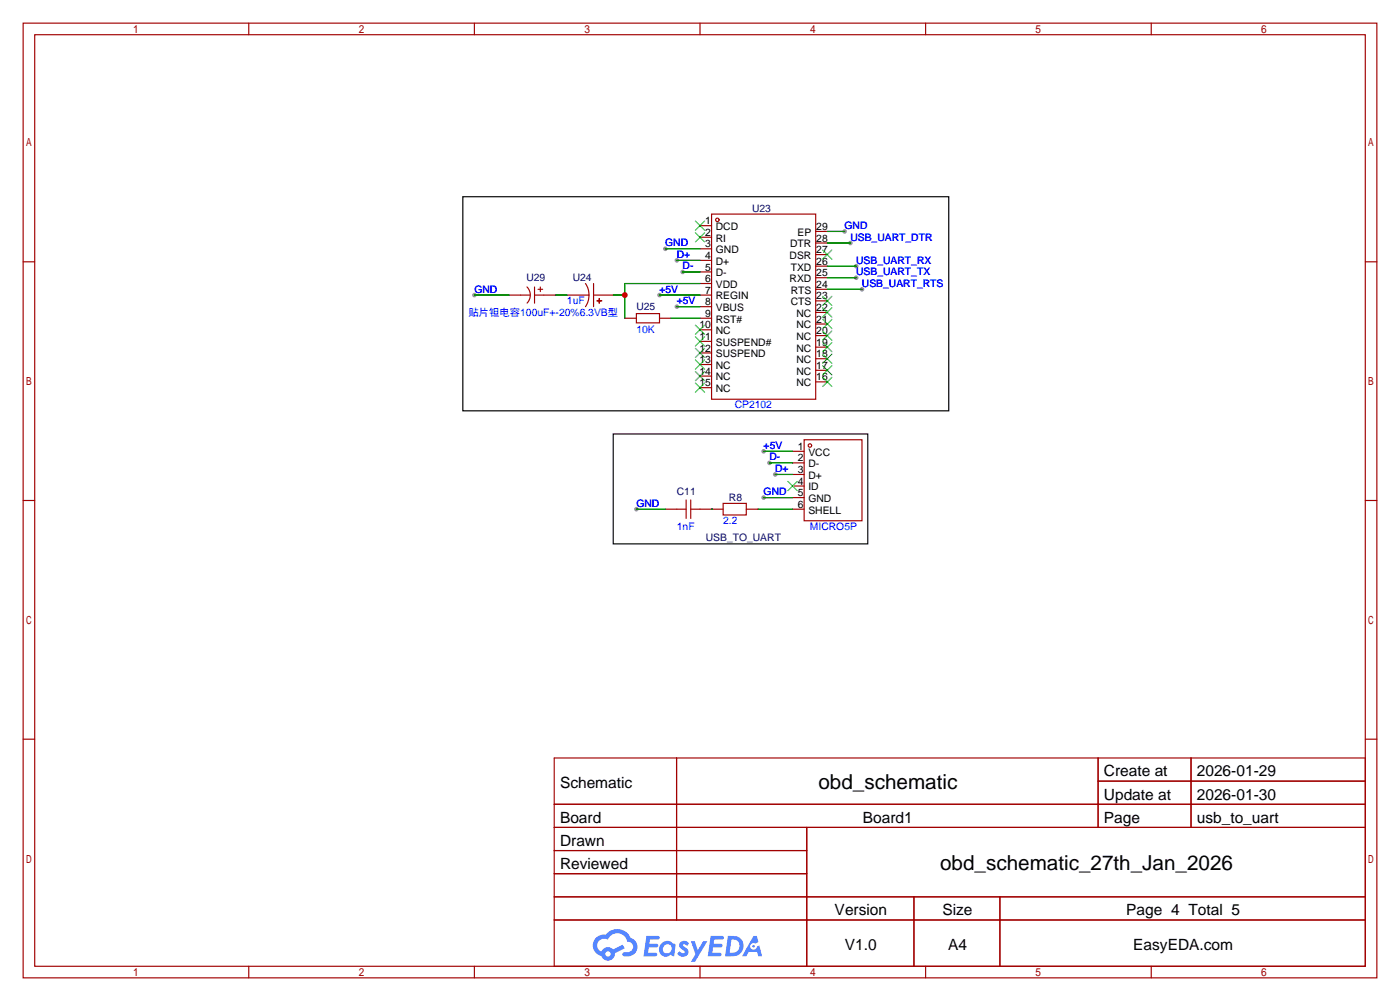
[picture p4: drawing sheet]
<svg xmlns="http://www.w3.org/2000/svg" width="307mm" height="220mm" viewBox="0 0 307 220" stroke-linecap="round" stroke-linejoin="round" font-family="sans-serif">
<g fill="#999">
<circle cx="146" cy="54.6" r=".51"/>
<circle cx="188" cy="58.4" r=".51"/>
<circle cx="188" cy="61" r=".51"/>
<circle cx="186.7" cy="53.3" r=".51"/>
<circle cx="189.2" cy="63.5" r=".51"/>
<circle cx="185.4" cy="50.8" r=".51"/>
<circle cx="144.8" cy="64.8" r=".51"/>
<circle cx="148.6" cy="67.3" r=".51"/>
<circle cx="167.6" cy="99.1" r=".51"/>
<circle cx="167.6" cy="109.2" r=".51"/>
<circle cx="168.9" cy="101.6" r=".51"/>
<circle cx="170.2" cy="104.1" r=".51"/>
<circle cx="148.6" cy="57.1" r=".51"/>
<circle cx="149.9" cy="59.7" r=".51"/>
<circle cx="139.7" cy="111.8" r=".51"/>
<circle cx="104.1" cy="64.8" r=".51"/>
</g>
<g fill="none" stroke="#a10000" stroke-width=".25">
<path d="M5.1 5.1h297.2v209.5h-297.2zM7.6 7.6h292.1v204.5h-292.1zM54.6 5.1v2.5M104.1 5.1v2.5M153.7 5.1v2.5M203.2 5.1v2.5M252.7 5.1v2.5M5.1 57.5h2.5M299.7 57.5h2.6M5.1 109.9h2.5M299.7 109.9h2.6M5.1 162.2h2.5"/>
<path d="M121.7 166.4h178v45.7h-178zM121.7 176.5h178M148.5 166.4v35.5M241.1 166.4v15.2M241.1 171.4h58.6M261.5 166.4v15.2M299.7 162.2h2.6M121.7 181.6h178M121.7 186.7h55.4M121.7 196.8h178M121.7 191.8h55.4M177.1 181.6v30.5"/>
<path d="M200.6 196.8v15.3M219.5 196.8v15.3M54.6 212.1v2.5M104.1 212.1v2.5M121.7 201.9h178M153.7 212.1v2.5M203.2 212.1v2.5M252.7 212.1v2.5"/>
</g>
<g fill="#5487ff">
<path d="M149.4 206.8a1.3 1.3 0 0 1 1.8 .3l-.4 .6a.54 .54 0 0 0-.9-.3l.2 .3a1.28 1.28 0 0 1 .7 2 1.53 1.53 0 0 1-2.1-.3l.5-.6 .8 .4a.31 .31 0 0 0 .3-.2 .31 .31 0 0 0-.3-.4 1.12 1.12 0 0 1-.6-1.8z"/>
<path d="M151.7 206.6h.8l.7 2 1.2-2h.9l-2.7 4.5h-.9l1-1.6z"/>
<path d="M141.9 205.4h2.3a.46 .46 0 0 1 .5 .1 .46 .46 0 0 1 .1 .5l-.4 .2h-1.7l-.2 .9h1.7a.4 .4 0 0 1 .3 .5 .4 .4 0 0 1-.4 .3h-1.7l-.1 1.2h1.3a.46 .46 0 0 1 .5 .1 .46 .46 0 0 1 .1 .5l-.3 .2h-2.6z"/>
<path d="M156 205.4h2.3a.47 .47 0 0 1 .5 .1 .47 .47 0 0 1 .1 .5l-.4 .2h-1.7l-.1 .9h1.6a.4 .4 0 0 1 .3 .5 .4 .4 0 0 1-.4 .3h-1.7l-.1 1.2h1.3a.46 .46 0 0 1 .5 .1 .46 .46 0 0 1 .2 .5l-.4 .2h-2.6z"/>
<path d="M165.4 205.4h.7l.4 1.4-.6 .3a.75 .75 0 0 0-1.2 .3 .75 .75 0 0 0 .5 1.1 .75 .75 0 0 0 1-.7l.5-.3 .6 2.4h-.8l-.3-1h-1.8l-.6 1h-.9z"/>
<path d="M159.8 205.4l-.6 4.5h1.4a2.27 2.27 0 0 0 2.6-2.3 2.27 2.27 0 0 0-2.7-2.2zM160.6 206.2a1.5 1.5 0 0 1 1.8 1.5 1.5 1.5 0 0 1-2 1.4h-.2z"/>
<path d="M145.2 207.1a1.6 1.6 0 0 0-.3 2.2 1.6 1.6 0 0 0 2.3 .2l.8 .4 .3-2.5-.2-.2-.4-.1a1.58 1.58 0 0 0-2.5 0zM145.8 207.6a.98 .98 0 0 1 1.6 .4 .98 .98 0 0 1-1 1.3 .94 .94 0 0 1-.9-.7 .94 .94 0 0 1 .3-1z"/>
<path d="M130.9 205.8a2.37 2.37 0 0 0 1.1 4 1.54 1.54 0 0 0 1.8 1 1.54 1.54 0 0 0 1.2-1.6l2.2-1.1-.5-.7-2.1 1a1.57 1.57 0 0 0-2.6 .5 1.5 1.5 0 0 1-.7-2.1 1.5 1.5 0 0 1 2.2-.5 2.23 2.23 0 0 1 2.2-1.5 2.23 2.23 0 0 1 2 1.9 1.16 1.16 0 0 1 1.3 1.1 1.16 1.16 0 0 1-1.1 1.2h-.7a.47 .47 0 0 0-.6 .4 .47 .47 0 0 0 .5 .5 2.17 2.17 0 0 0 2.5-.9 2.17 2.17 0 0 0-.4-2.7l-.8-.4a3.2 3.2 0 0 0-5.4-.8l-1.1 .1zM132.9 209.4a.6 .6 0 0 1 1.2 0 .6 .6 0 0 1-1.2 0z"/>
<circle cx="165.4" cy="207.7" r=".28"/>
</g>
<g fill="none" stroke="#a10000" stroke-width=".25">
<path d="M153.7 49.5h2.5M153.7 52.1h2.5M153.7 54.6h2.5M153.7 57.1h2.5M153.7 59.7h2.5M156.2 47h22.9v40.6h-22.9zM179.1 58.4h2.5M179.1 55.9h2.5M179.1 53.3h2.5M179.1 50.8h2.5M111.8 64.8h4.5M115.7 63a2.54 2.54 0 0 1 0 3.5"/>
<path d="M117.3 64.8h4.6M117.3 63v3.5M118.1 63.5h1M118.6 63v1M124.5 64.8h4.8M128.5 62.2l.5 1 .3 1.6M129.3 64.8l-.1 1-.7 1.5M130.3 64.8h4.3M130.3 62.2v5.1M131.1 66h1zM131.5 65.5l.1 1zM137.2 69.8h2.5"/>
<path d="M139.7 68.8h5.1v2.1h-5.1zM144.8 69.8h2.5M153.7 62.2h2.5M153.7 64.8h2.5M153.7 67.3h2.5M153.7 69.8h2.5M153.7 72.4h2.5M153.7 74.9h2.5M153.7 77.5h2.5M179.1 78.7h2.5M179.1 76.2h2.5M179.1 73.7h2.5"/>
<path d="M179.1 71.1h2.5M179.1 68.6h2.5M179.1 66h2.5M179.1 63.5h2.5M179.1 61h2.5M153.7 80h2.5M153.7 82.5h2.5M153.7 85.1h2.5M174 99.1h2.5M176.5 96.5h12.7v17.8h-12.7zM179.1 83.8h2.5M179.1 81.3h2.5"/>
<path d="M146 111.8h4.6M150.6 109.7v4.1M151.6 111.8h7.1M151.6 109.7v4.1M158.7 110.5h5.1v2.5h-5.1zM163.8 111.8h2.6M174 101.6h2.5M174 104.1h2.5M174 106.7h2.5M174 109.2h2.5M174 111.8h2.5"/>
<circle cx="157.5" cy="48.3" r=".38"/>
<circle cx="177.8" cy="97.8" r=".38"/>
</g>
<g fill="none" stroke="#3c3" stroke-width=".25">
<path d="M152.7 48.5l2 2M152.7 51.1l2 2M154.7 48.5l-2 2M154.7 51.1l-2 2M180.6 54.9l2 2M182.6 54.9l-2 2M152.7 71.4l2 2M152.7 73.9l2 2M152.7 76.5l2 2M152.7 79l2 2M154.7 71.4l-2 2M154.7 73.9l-2 2"/>
<path d="M154.7 76.5l-2 2M154.7 79l-2 2M180.6 77.7l2 2.1M180.6 75.2l2 2M180.6 72.6l2 2.1M180.6 70.1l2 2M180.6 67.6l2 2M180.6 65l2 2.1M182.6 77.7l-2 2.1M182.6 75.2l-2 2M182.6 72.6l-2 2.1M182.6 70.1l-2 2"/>
<path d="M182.6 67.6l-2 2M182.6 65l-2 2.1M152.7 81.5l2 2.1M152.7 84.1l2 2M154.7 81.5l-2 2.1M154.7 84.1l-2 2M180.6 82.8l2 2M180.6 80.3l2 2M182.6 82.8l-2 2M182.6 80.3l-2 2M173 105.7l2 2M175 105.7l-2 2"/>
</g>
<g fill="none" stroke="#008700" stroke-width=".25">
<path d="M146 54.6h7.7M148.6 57.1h5.1M149.9 59.7h3.8M181.6 58.4h6.4M181.6 53.3h5.1M181.6 50.8h3.8M104.1 64.8h7.7M121.9 64.8h2.6M134.6 64.8h2.6M144.8 64.8h8.9M147.3 69.8h6.4M148.6 67.3h5.1"/>
<path d="M153.7 62.2h-16.5v7.6M181.6 61h6.4M181.6 63.5h7.6M167.6 99.1h6.4M139.7 111.8h6.3M156.2 111.8h.1M166.4 111.8h7.6M167.6 109.2h6.4M168.9 101.6h5.1M170.2 104.1h3.8"/>
</g>
<path d="M101.6 43.2h106.7v47h-106.7zM134.6 95.2h55.9v24.2h-55.9z" fill="none" stroke="#000" stroke-width=".25"/>
<circle cx="137.2" cy="64.8" r=".63" fill="#c00"/>
<g font-size="4.5">
<text x="179.7" y="173.3">obd_schematic</text>
<text x="206.4" y="191">obd_schematic_27th_Jan_2026</text>
</g>
<g font-size="3.4">
<text x="122.9" y="173">Schematic</text>
<text x="242.3" y="170.4">Create at</text>
<text x="262.7" y="170.4">2026-01-29</text>
<text x="242.3" y="175.5">Update at</text>
<text x="262.7" y="175.5">2026-01-30</text>
<text x="122.9" y="180.6">Board</text>
<text x="122.9" y="185.7">Drawn</text>
<text x="189.4" y="180.6">Board1</text>
<text x="242.3" y="180.6">Page</text>
<text x="262.7" y="180.6">usb_to_uart</text>
<text x="122.9" y="190.8">Reviewed</text>
<text x="183.2" y="200.9">Version</text>
<text x="206.9" y="200.9">Size</text>
<text x="247.3" y="200.9">Page 4 Total 5</text>
<text x="185.5" y="208.5">V1.0</text>
<text x="208.1" y="208.5">A4</text>
<text x="248.8" y="208.5">EasyEDA.com</text>
</g>
<g font-size="2.3" fill="#000080">
<text x="165.1" y="46.4">U23</text>
<text x="115.6" y="61.7">U29</text>
<text x="125.7" y="61.7">U24</text>
<text x="139.7" y="68">U25</text>
<text x="148.6" y="108.7">C11</text>
<text x="160" y="109.9">R8</text>
<text x="154.9" y="118.8">USB_TO_UART</text>
</g>
<g font-size="2.3">
<text x="154.8" y="49.2">1</text>
<text x="154.8" y="51.8">2</text>
<text x="157.1" y="50.5">DCD</text>
<text x="157.1" y="53">RI</text>
<text x="175.1" y="51.8">EP</text>
<text x="179.2" y="53">28</text>
<text x="179.2" y="50.5">29</text>
<text x="154.8" y="54.3">3</text>
<text x="154.8" y="56.8">4</text>
<text x="154.8" y="59.4">5</text>
<text x="157.1" y="55.6">GND</text>
<text x="157.1" y="58.1">D+</text>
<text x="173.3" y="56.8">DSR</text>
<text x="173.5" y="54.3">DTR</text>
<text x="173.6" y="59.4">TXD</text>
<text x="179.2" y="58.1">26</text>
<text x="179.2" y="55.6">27</text>
<text x="154.8" y="61.9">6</text>
<text x="154.8" y="64.5">7</text>
<text x="157.1" y="60.6">D-</text>
<text x="157.1" y="63.2">VDD</text>
<text x="157.1" y="65.7">REGIN</text>
<text x="173.3" y="61.9">RXD</text>
<text x="173.6" y="64.5">RTS</text>
<text x="179.2" y="65.7">23</text>
<text x="179.2" y="63.2">24</text>
<text x="179.2" y="60.6">25</text>
<text x="154.8" y="67">8</text>
<text x="154.8" y="69.5">9</text>
<text x="157.1" y="68.3">VBUS</text>
<text x="157.1" y="70.8">RST#</text>
<text x="173.6" y="67">CTS</text>
<text x="174.9" y="69.5">NC</text>
<text x="179.2" y="70.8">21</text>
<text x="179.2" y="68.3">22</text>
<text x="153.6" y="72.1">10</text>
<text x="153.6" y="74.6">11</text>
<text x="153.6" y="77.2">12</text>
<text x="157.1" y="73.3">NC</text>
<text x="157.1" y="75.9">SUSPEND#</text>
<text x="174.9" y="77.2">NC</text>
<text x="174.9" y="74.6">NC</text>
<text x="174.9" y="72.1">NC</text>
<text x="179.2" y="75.9">19</text>
<text x="179.2" y="73.3">20</text>
<text x="153.6" y="79.7">13</text>
<text x="153.6" y="82.2">14</text>
<text x="157.1" y="78.4">SUSPEND</text>
<text x="157.1" y="81">NC</text>
<text x="157.1" y="83.5">NC</text>
<text x="174.9" y="82.2">NC</text>
<text x="174.9" y="79.7">NC</text>
<text x="179.2" y="83.5">16</text>
<text x="179.2" y="81">17</text>
<text x="179.2" y="78.4">18</text>
<text x="153.6" y="84.8">15</text>
<text x="157.1" y="86">NC</text>
<text x="174.9" y="84.8">NC</text>
<text x="175.1" y="98.7">1</text>
<text x="175.1" y="101.3">2</text>
<text x="177.5" y="100">VCC</text>
<text x="175.1" y="103.8">3</text>
<text x="175.1" y="106.4">4</text>
<text x="177.5" y="102.6">D-</text>
<text x="177.5" y="105.1">D+</text>
<text x="177.5" y="107.6">ID</text>
<text x="175.1" y="108.9">5</text>
<text x="175.1" y="111.4">6</text>
<text x="177.5" y="110.2">GND</text>
<text x="177.5" y="112.7">SHELL</text>
</g>
<g font-size="2.3" fill="#00f">
<text x="185.4" y="50.3">GND</text>
<text x="186.7" y="52.8">USB_UART_DTR</text>
<text x="146" y="54.1">GND</text>
<text x="148.6" y="56.6">D+</text>
<text x="149.9" y="59.1">D-</text>
<text x="188" y="57.9">USB_UART_RX</text>
<text x="104.1" y="64.2">GND</text>
<text x="144.8" y="64.2">+5V</text>
<text x="188" y="60.4">USB_UART_TX</text>
<text x="189.2" y="63">USB_UART_RTS</text>
<text x="102.9" y="69.3">贴片钽电容100uF+-20%6.3VB型</text>
<text x="124.5" y="66.8">1uF</text>
<text x="148.6" y="66.8">+5V</text>
<text x="139.7" y="73.1">10K</text>
<text x="161.3" y="89.6">CP2102</text>
<text x="167.6" y="98.5">+5V</text>
<text x="168.9" y="101.1">D-</text>
<text x="170.2" y="103.6">D+</text>
<text x="139.7" y="111.2">GND</text>
<text x="167.6" y="108.7">GND</text>
<text x="148.6" y="116.3">1nF</text>
<text x="158.7" y="115">2.2</text>
<text x="177.8" y="116.3">MICRO5P</text>
</g>
</svg>
